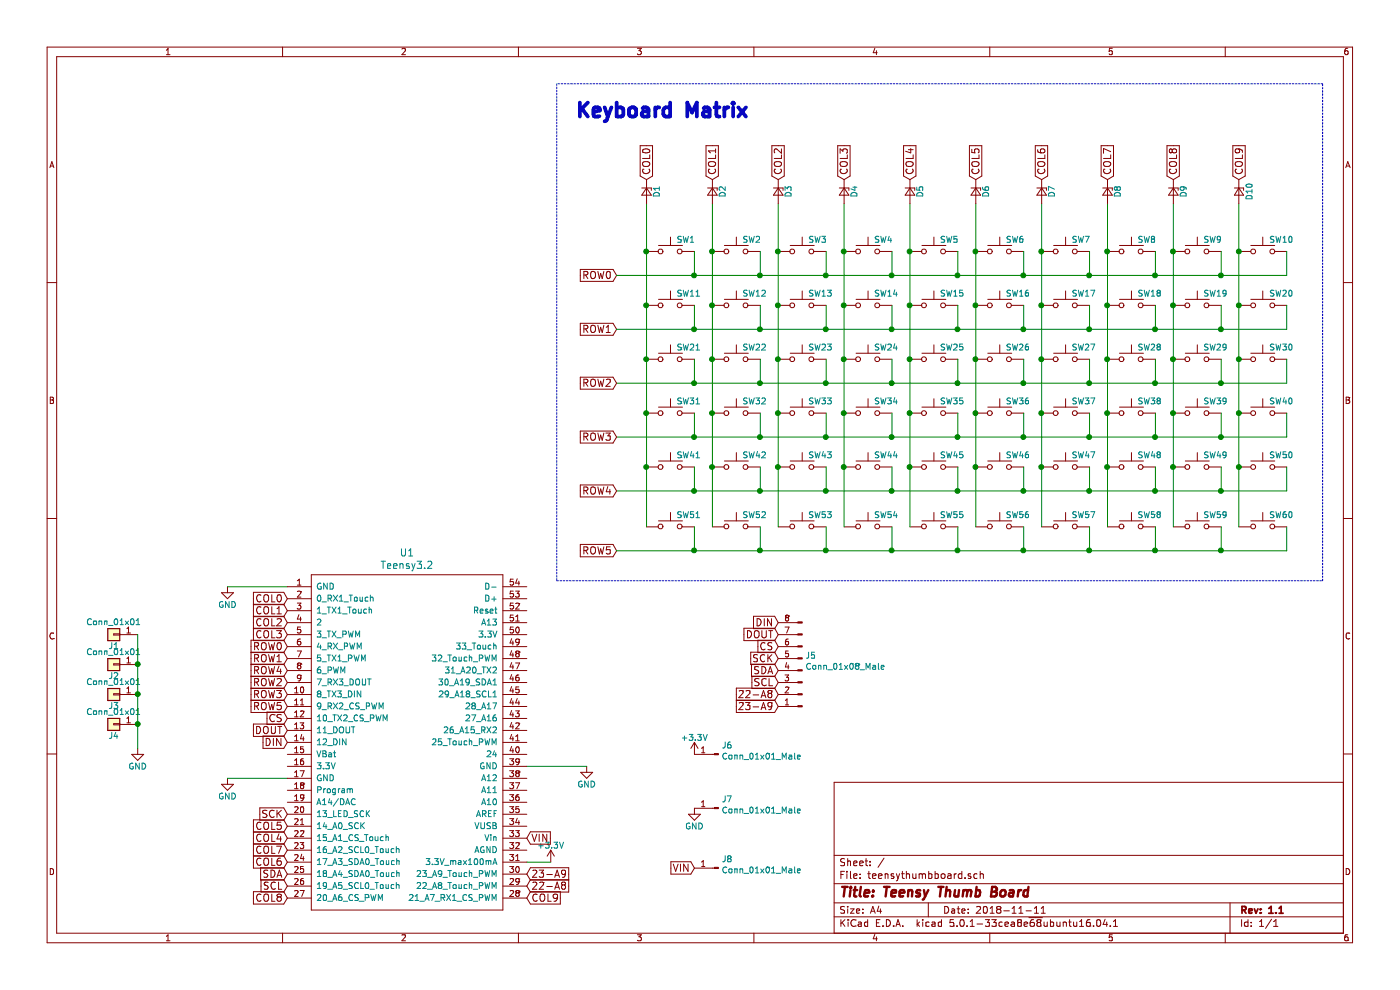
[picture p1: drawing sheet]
EESchema Schematic File Version 4
LIBS:teensythumbboard-cache
EELAYER 26 0
EELAYER END
$Descr A4 11693 8268
encoding utf-8
Sheet 1 1
Title "Teensy Thumb Board"
Date "2018-11-11"
Rev "1.1"
Comp ""
Comment1 ""
Comment2 ""
Comment3 ""
Comment4 ""
$EndDescr
$Comp
L teensythumbboard-rescue:SW_Push SW1
U 1 1
P 5600 2100
F 0 "SW1" H 5650 2200 50  0000 L CNN
F 1 "SW_Push" H 5600 2040 50  0001 C CNN
F 2 "Buttons_Switches_THT:SW_PUSH_6mm" H 5600 2300 50  0001 C CNN
F 3 "" H 5600 2300 50  0001 C CNN
	1    5600 2100
	1    0    0    -1  
$EndComp
$Comp
L teensythumbboard-rescue:SW_Push SW2
U 1 1
P 6150 2100
F 0 "SW2" H 6200 2200 50  0000 L CNN
F 1 "SW_Push" H 6150 2040 50  0001 C CNN
F 2 "Buttons_Switches_THT:SW_PUSH_6mm" H 6150 2300 50  0001 C CNN
F 3 "" H 6150 2300 50  0001 C CNN
	1    6150 2100
	1    0    0    -1  
$EndComp
$Comp
L teensythumbboard-rescue:SW_Push SW3
U 1 1
P 6700 2100
F 0 "SW3" H 6750 2200 50  0000 L CNN
F 1 "SW_Push" H 6700 2040 50  0001 C CNN
F 2 "Buttons_Switches_THT:SW_PUSH_6mm" H 6700 2300 50  0001 C CNN
F 3 "" H 6700 2300 50  0001 C CNN
	1    6700 2100
	1    0    0    -1  
$EndComp
$Comp
L teensythumbboard-rescue:SW_Push SW4
U 1 1
P 7250 2100
F 0 "SW4" H 7300 2200 50  0000 L CNN
F 1 "SW_Push" H 7250 2040 50  0001 C CNN
F 2 "Buttons_Switches_THT:SW_PUSH_6mm" H 7250 2300 50  0001 C CNN
F 3 "" H 7250 2300 50  0001 C CNN
	1    7250 2100
	1    0    0    -1  
$EndComp
$Comp
L teensythumbboard-rescue:SW_Push SW5
U 1 1
P 7800 2100
F 0 "SW5" H 7850 2200 50  0000 L CNN
F 1 "SW_Push" H 7800 2040 50  0001 C CNN
F 2 "Buttons_Switches_THT:SW_PUSH_6mm" H 7800 2300 50  0001 C CNN
F 3 "" H 7800 2300 50  0001 C CNN
	1    7800 2100
	1    0    0    -1  
$EndComp
$Comp
L teensythumbboard-rescue:SW_Push SW6
U 1 1
P 8350 2100
F 0 "SW6" H 8400 2200 50  0000 L CNN
F 1 "SW_Push" H 8350 2040 50  0001 C CNN
F 2 "Buttons_Switches_THT:SW_PUSH_6mm" H 8350 2300 50  0001 C CNN
F 3 "" H 8350 2300 50  0001 C CNN
	1    8350 2100
	1    0    0    -1  
$EndComp
$Comp
L teensythumbboard-rescue:SW_Push SW7
U 1 1
P 8900 2100
F 0 "SW7" H 8950 2200 50  0000 L CNN
F 1 "SW_Push" H 8900 2040 50  0001 C CNN
F 2 "Buttons_Switches_THT:SW_PUSH_6mm" H 8900 2300 50  0001 C CNN
F 3 "" H 8900 2300 50  0001 C CNN
	1    8900 2100
	1    0    0    -1  
$EndComp
$Comp
L teensythumbboard-rescue:SW_Push SW8
U 1 1
P 9450 2100
F 0 "SW8" H 9500 2200 50  0000 L CNN
F 1 "SW_Push" H 9450 2040 50  0001 C CNN
F 2 "Buttons_Switches_THT:SW_PUSH_6mm" H 9450 2300 50  0001 C CNN
F 3 "" H 9450 2300 50  0001 C CNN
	1    9450 2100
	1    0    0    -1  
$EndComp
$Comp
L teensythumbboard-rescue:SW_Push SW9
U 1 1
P 10000 2100
F 0 "SW9" H 10050 2200 50  0000 L CNN
F 1 "SW_Push" H 10000 2040 50  0001 C CNN
F 2 "Buttons_Switches_THT:SW_PUSH_6mm" H 10000 2300 50  0001 C CNN
F 3 "" H 10000 2300 50  0001 C CNN
	1    10000 2100
	1    0    0    -1  
$EndComp
$Comp
L teensythumbboard-rescue:SW_Push SW10
U 1 1
P 10550 2100
F 0 "SW10" H 10600 2200 50  0000 L CNN
F 1 "SW_Push" H 10550 2040 50  0001 C CNN
F 2 "Buttons_Switches_THT:SW_PUSH_6mm" H 10550 2300 50  0001 C CNN
F 3 "" H 10550 2300 50  0001 C CNN
	1    10550 2100
	1    0    0    -1  
$EndComp
$Comp
L teensythumbboard-rescue:SW_Push SW11
U 1 1
P 5600 2550
F 0 "SW11" H 5650 2650 50  0000 L CNN
F 1 "SW_Push" H 5600 2490 50  0001 C CNN
F 2 "Buttons_Switches_THT:SW_PUSH_6mm" H 5600 2750 50  0001 C CNN
F 3 "" H 5600 2750 50  0001 C CNN
	1    5600 2550
	1    0    0    -1  
$EndComp
$Comp
L teensythumbboard-rescue:SW_Push SW12
U 1 1
P 6150 2550
F 0 "SW12" H 6200 2650 50  0000 L CNN
F 1 "SW_Push" H 6150 2490 50  0001 C CNN
F 2 "Buttons_Switches_THT:SW_PUSH_6mm" H 6150 2750 50  0001 C CNN
F 3 "" H 6150 2750 50  0001 C CNN
	1    6150 2550
	1    0    0    -1  
$EndComp
$Comp
L teensythumbboard-rescue:SW_Push SW13
U 1 1
P 6700 2550
F 0 "SW13" H 6750 2650 50  0000 L CNN
F 1 "SW_Push" H 6700 2490 50  0001 C CNN
F 2 "Buttons_Switches_THT:SW_PUSH_6mm" H 6700 2750 50  0001 C CNN
F 3 "" H 6700 2750 50  0001 C CNN
	1    6700 2550
	1    0    0    -1  
$EndComp
$Comp
L teensythumbboard-rescue:SW_Push SW14
U 1 1
P 7250 2550
F 0 "SW14" H 7300 2650 50  0000 L CNN
F 1 "SW_Push" H 7250 2490 50  0001 C CNN
F 2 "Buttons_Switches_THT:SW_PUSH_6mm" H 7250 2750 50  0001 C CNN
F 3 "" H 7250 2750 50  0001 C CNN
	1    7250 2550
	1    0    0    -1  
$EndComp
$Comp
L teensythumbboard-rescue:SW_Push SW15
U 1 1
P 7800 2550
F 0 "SW15" H 7850 2650 50  0000 L CNN
F 1 "SW_Push" H 7800 2490 50  0001 C CNN
F 2 "Buttons_Switches_THT:SW_PUSH_6mm" H 7800 2750 50  0001 C CNN
F 3 "" H 7800 2750 50  0001 C CNN
	1    7800 2550
	1    0    0    -1  
$EndComp
$Comp
L teensythumbboard-rescue:SW_Push SW16
U 1 1
P 8350 2550
F 0 "SW16" H 8400 2650 50  0000 L CNN
F 1 "SW_Push" H 8350 2490 50  0001 C CNN
F 2 "Buttons_Switches_THT:SW_PUSH_6mm" H 8350 2750 50  0001 C CNN
F 3 "" H 8350 2750 50  0001 C CNN
	1    8350 2550
	1    0    0    -1  
$EndComp
$Comp
L teensythumbboard-rescue:SW_Push SW17
U 1 1
P 8900 2550
F 0 "SW17" H 8950 2650 50  0000 L CNN
F 1 "SW_Push" H 8900 2490 50  0001 C CNN
F 2 "Buttons_Switches_THT:SW_PUSH_6mm" H 8900 2750 50  0001 C CNN
F 3 "" H 8900 2750 50  0001 C CNN
	1    8900 2550
	1    0    0    -1  
$EndComp
$Comp
L teensythumbboard-rescue:SW_Push SW18
U 1 1
P 9450 2550
F 0 "SW18" H 9500 2650 50  0000 L CNN
F 1 "SW_Push" H 9450 2490 50  0001 C CNN
F 2 "Buttons_Switches_THT:SW_PUSH_6mm" H 9450 2750 50  0001 C CNN
F 3 "" H 9450 2750 50  0001 C CNN
	1    9450 2550
	1    0    0    -1  
$EndComp
$Comp
L teensythumbboard-rescue:SW_Push SW19
U 1 1
P 10000 2550
F 0 "SW19" H 10050 2650 50  0000 L CNN
F 1 "SW_Push" H 10000 2490 50  0001 C CNN
F 2 "Buttons_Switches_THT:SW_PUSH_6mm" H 10000 2750 50  0001 C CNN
F 3 "" H 10000 2750 50  0001 C CNN
	1    10000 2550
	1    0    0    -1  
$EndComp
$Comp
L teensythumbboard-rescue:SW_Push SW20
U 1 1
P 10550 2550
F 0 "SW20" H 10600 2650 50  0000 L CNN
F 1 "SW_Push" H 10550 2490 50  0001 C CNN
F 2 "Buttons_Switches_THT:SW_PUSH_6mm" H 10550 2750 50  0001 C CNN
F 3 "" H 10550 2750 50  0001 C CNN
	1    10550 2550
	1    0    0    -1  
$EndComp
$Comp
L teensythumbboard-rescue:SW_Push SW21
U 1 1
P 5600 3000
F 0 "SW21" H 5650 3100 50  0000 L CNN
F 1 "SW_Push" H 5600 2940 50  0001 C CNN
F 2 "Buttons_Switches_THT:SW_PUSH_6mm" H 5600 3200 50  0001 C CNN
F 3 "" H 5600 3200 50  0001 C CNN
	1    5600 3000
	1    0    0    -1  
$EndComp
$Comp
L teensythumbboard-rescue:SW_Push SW22
U 1 1
P 6150 3000
F 0 "SW22" H 6200 3100 50  0000 L CNN
F 1 "SW_Push" H 6150 2940 50  0001 C CNN
F 2 "Buttons_Switches_THT:SW_PUSH_6mm" H 6150 3200 50  0001 C CNN
F 3 "" H 6150 3200 50  0001 C CNN
	1    6150 3000
	1    0    0    -1  
$EndComp
$Comp
L teensythumbboard-rescue:SW_Push SW23
U 1 1
P 6700 3000
F 0 "SW23" H 6750 3100 50  0000 L CNN
F 1 "SW_Push" H 6700 2940 50  0001 C CNN
F 2 "Buttons_Switches_THT:SW_PUSH_6mm" H 6700 3200 50  0001 C CNN
F 3 "" H 6700 3200 50  0001 C CNN
	1    6700 3000
	1    0    0    -1  
$EndComp
$Comp
L teensythumbboard-rescue:SW_Push SW24
U 1 1
P 7250 3000
F 0 "SW24" H 7300 3100 50  0000 L CNN
F 1 "SW_Push" H 7250 2940 50  0001 C CNN
F 2 "Buttons_Switches_THT:SW_PUSH_6mm" H 7250 3200 50  0001 C CNN
F 3 "" H 7250 3200 50  0001 C CNN
	1    7250 3000
	1    0    0    -1  
$EndComp
$Comp
L teensythumbboard-rescue:SW_Push SW25
U 1 1
P 7800 3000
F 0 "SW25" H 7850 3100 50  0000 L CNN
F 1 "SW_Push" H 7800 2940 50  0001 C CNN
F 2 "Buttons_Switches_THT:SW_PUSH_6mm" H 7800 3200 50  0001 C CNN
F 3 "" H 7800 3200 50  0001 C CNN
	1    7800 3000
	1    0    0    -1  
$EndComp
$Comp
L teensythumbboard-rescue:SW_Push SW26
U 1 1
P 8350 3000
F 0 "SW26" H 8400 3100 50  0000 L CNN
F 1 "SW_Push" H 8350 2940 50  0001 C CNN
F 2 "Buttons_Switches_THT:SW_PUSH_6mm" H 8350 3200 50  0001 C CNN
F 3 "" H 8350 3200 50  0001 C CNN
	1    8350 3000
	1    0    0    -1  
$EndComp
$Comp
L teensythumbboard-rescue:SW_Push SW27
U 1 1
P 8900 3000
F 0 "SW27" H 8950 3100 50  0000 L CNN
F 1 "SW_Push" H 8900 2940 50  0001 C CNN
F 2 "Buttons_Switches_THT:SW_PUSH_6mm" H 8900 3200 50  0001 C CNN
F 3 "" H 8900 3200 50  0001 C CNN
	1    8900 3000
	1    0    0    -1  
$EndComp
$Comp
L teensythumbboard-rescue:SW_Push SW28
U 1 1
P 9450 3000
F 0 "SW28" H 9500 3100 50  0000 L CNN
F 1 "SW_Push" H 9450 2940 50  0001 C CNN
F 2 "Buttons_Switches_THT:SW_PUSH_6mm" H 9450 3200 50  0001 C CNN
F 3 "" H 9450 3200 50  0001 C CNN
	1    9450 3000
	1    0    0    -1  
$EndComp
$Comp
L teensythumbboard-rescue:SW_Push SW29
U 1 1
P 10000 3000
F 0 "SW29" H 10050 3100 50  0000 L CNN
F 1 "SW_Push" H 10000 2940 50  0001 C CNN
F 2 "Buttons_Switches_THT:SW_PUSH_6mm" H 10000 3200 50  0001 C CNN
F 3 "" H 10000 3200 50  0001 C CNN
	1    10000 3000
	1    0    0    -1  
$EndComp
$Comp
L teensythumbboard-rescue:SW_Push SW30
U 1 1
P 10550 3000
F 0 "SW30" H 10600 3100 50  0000 L CNN
F 1 "SW_Push" H 10550 2940 50  0001 C CNN
F 2 "Buttons_Switches_THT:SW_PUSH_6mm" H 10550 3200 50  0001 C CNN
F 3 "" H 10550 3200 50  0001 C CNN
	1    10550 3000
	1    0    0    -1  
$EndComp
$Comp
L teensythumbboard-rescue:SW_Push SW31
U 1 1
P 5600 3450
F 0 "SW31" H 5650 3550 50  0000 L CNN
F 1 "SW_Push" H 5600 3390 50  0001 C CNN
F 2 "Buttons_Switches_THT:SW_PUSH_6mm" H 5600 3650 50  0001 C CNN
F 3 "" H 5600 3650 50  0001 C CNN
	1    5600 3450
	1    0    0    -1  
$EndComp
$Comp
L teensythumbboard-rescue:SW_Push SW32
U 1 1
P 6150 3450
F 0 "SW32" H 6200 3550 50  0000 L CNN
F 1 "SW_Push" H 6150 3390 50  0001 C CNN
F 2 "Buttons_Switches_THT:SW_PUSH_6mm" H 6150 3650 50  0001 C CNN
F 3 "" H 6150 3650 50  0001 C CNN
	1    6150 3450
	1    0    0    -1  
$EndComp
$Comp
L teensythumbboard-rescue:SW_Push SW33
U 1 1
P 6700 3450
F 0 "SW33" H 6750 3550 50  0000 L CNN
F 1 "SW_Push" H 6700 3390 50  0001 C CNN
F 2 "Buttons_Switches_THT:SW_PUSH_6mm" H 6700 3650 50  0001 C CNN
F 3 "" H 6700 3650 50  0001 C CNN
	1    6700 3450
	1    0    0    -1  
$EndComp
$Comp
L teensythumbboard-rescue:SW_Push SW34
U 1 1
P 7250 3450
F 0 "SW34" H 7300 3550 50  0000 L CNN
F 1 "SW_Push" H 7250 3390 50  0001 C CNN
F 2 "Buttons_Switches_THT:SW_PUSH_6mm" H 7250 3650 50  0001 C CNN
F 3 "" H 7250 3650 50  0001 C CNN
	1    7250 3450
	1    0    0    -1  
$EndComp
$Comp
L teensythumbboard-rescue:SW_Push SW35
U 1 1
P 7800 3450
F 0 "SW35" H 7850 3550 50  0000 L CNN
F 1 "SW_Push" H 7800 3390 50  0001 C CNN
F 2 "Buttons_Switches_THT:SW_PUSH_6mm" H 7800 3650 50  0001 C CNN
F 3 "" H 7800 3650 50  0001 C CNN
	1    7800 3450
	1    0    0    -1  
$EndComp
$Comp
L teensythumbboard-rescue:SW_Push SW36
U 1 1
P 8350 3450
F 0 "SW36" H 8400 3550 50  0000 L CNN
F 1 "SW_Push" H 8350 3390 50  0001 C CNN
F 2 "Buttons_Switches_THT:SW_PUSH_6mm" H 8350 3650 50  0001 C CNN
F 3 "" H 8350 3650 50  0001 C CNN
	1    8350 3450
	1    0    0    -1  
$EndComp
$Comp
L teensythumbboard-rescue:SW_Push SW37
U 1 1
P 8900 3450
F 0 "SW37" H 8950 3550 50  0000 L CNN
F 1 "SW_Push" H 8900 3390 50  0001 C CNN
F 2 "Buttons_Switches_THT:SW_PUSH_6mm" H 8900 3650 50  0001 C CNN
F 3 "" H 8900 3650 50  0001 C CNN
	1    8900 3450
	1    0    0    -1  
$EndComp
$Comp
L teensythumbboard-rescue:SW_Push SW38
U 1 1
P 9450 3450
F 0 "SW38" H 9500 3550 50  0000 L CNN
F 1 "SW_Push" H 9450 3390 50  0001 C CNN
F 2 "Buttons_Switches_THT:SW_PUSH_6mm" H 9450 3650 50  0001 C CNN
F 3 "" H 9450 3650 50  0001 C CNN
	1    9450 3450
	1    0    0    -1  
$EndComp
$Comp
L teensythumbboard-rescue:SW_Push SW39
U 1 1
P 10000 3450
F 0 "SW39" H 10050 3550 50  0000 L CNN
F 1 "SW_Push" H 10000 3390 50  0001 C CNN
F 2 "Buttons_Switches_THT:SW_PUSH_6mm" H 10000 3650 50  0001 C CNN
F 3 "" H 10000 3650 50  0001 C CNN
	1    10000 3450
	1    0    0    -1  
$EndComp
$Comp
L teensythumbboard-rescue:SW_Push SW40
U 1 1
P 10550 3450
F 0 "SW40" H 10600 3550 50  0000 L CNN
F 1 "SW_Push" H 10550 3390 50  0001 C CNN
F 2 "Buttons_Switches_THT:SW_PUSH_6mm" H 10550 3650 50  0001 C CNN
F 3 "" H 10550 3650 50  0001 C CNN
	1    10550 3450
	1    0    0    -1  
$EndComp
$Comp
L teensythumbboard-rescue:SW_Push SW41
U 1 1
P 5600 3900
F 0 "SW41" H 5650 4000 50  0000 L CNN
F 1 "SW_Push" H 5600 3840 50  0001 C CNN
F 2 "Buttons_Switches_THT:SW_PUSH_6mm" H 5600 4100 50  0001 C CNN
F 3 "" H 5600 4100 50  0001 C CNN
	1    5600 3900
	1    0    0    -1  
$EndComp
$Comp
L teensythumbboard-rescue:SW_Push SW42
U 1 1
P 6150 3900
F 0 "SW42" H 6200 4000 50  0000 L CNN
F 1 "SW_Push" H 6150 3840 50  0001 C CNN
F 2 "Buttons_Switches_THT:SW_PUSH_6mm" H 6150 4100 50  0001 C CNN
F 3 "" H 6150 4100 50  0001 C CNN
	1    6150 3900
	1    0    0    -1  
$EndComp
$Comp
L teensythumbboard-rescue:SW_Push SW43
U 1 1
P 6700 3900
F 0 "SW43" H 6750 4000 50  0000 L CNN
F 1 "SW_Push" H 6700 3840 50  0001 C CNN
F 2 "Buttons_Switches_THT:SW_PUSH_6mm" H 6700 4100 50  0001 C CNN
F 3 "" H 6700 4100 50  0001 C CNN
	1    6700 3900
	1    0    0    -1  
$EndComp
$Comp
L teensythumbboard-rescue:SW_Push SW44
U 1 1
P 7250 3900
F 0 "SW44" H 7300 4000 50  0000 L CNN
F 1 "SW_Push" H 7250 3840 50  0001 C CNN
F 2 "Buttons_Switches_THT:SW_PUSH_6mm" H 7250 4100 50  0001 C CNN
F 3 "" H 7250 4100 50  0001 C CNN
	1    7250 3900
	1    0    0    -1  
$EndComp
$Comp
L teensythumbboard-rescue:SW_Push SW45
U 1 1
P 7800 3900
F 0 "SW45" H 7850 4000 50  0000 L CNN
F 1 "SW_Push" H 7800 3840 50  0001 C CNN
F 2 "Buttons_Switches_THT:SW_PUSH_6mm" H 7800 4100 50  0001 C CNN
F 3 "" H 7800 4100 50  0001 C CNN
	1    7800 3900
	1    0    0    -1  
$EndComp
$Comp
L teensythumbboard-rescue:SW_Push SW46
U 1 1
P 8350 3900
F 0 "SW46" H 8400 4000 50  0000 L CNN
F 1 "SW_Push" H 8350 3840 50  0001 C CNN
F 2 "Buttons_Switches_THT:SW_PUSH_6mm" H 8350 4100 50  0001 C CNN
F 3 "" H 8350 4100 50  0001 C CNN
	1    8350 3900
	1    0    0    -1  
$EndComp
$Comp
L teensythumbboard-rescue:SW_Push SW47
U 1 1
P 8900 3900
F 0 "SW47" H 8950 4000 50  0000 L CNN
F 1 "SW_Push" H 8900 3840 50  0001 C CNN
F 2 "Buttons_Switches_THT:SW_PUSH_6mm" H 8900 4100 50  0001 C CNN
F 3 "" H 8900 4100 50  0001 C CNN
	1    8900 3900
	1    0    0    -1  
$EndComp
$Comp
L teensythumbboard-rescue:SW_Push SW48
U 1 1
P 9450 3900
F 0 "SW48" H 9500 4000 50  0000 L CNN
F 1 "SW_Push" H 9450 3840 50  0001 C CNN
F 2 "Buttons_Switches_THT:SW_PUSH_6mm" H 9450 4100 50  0001 C CNN
F 3 "" H 9450 4100 50  0001 C CNN
	1    9450 3900
	1    0    0    -1  
$EndComp
$Comp
L teensythumbboard-rescue:SW_Push SW49
U 1 1
P 10000 3900
F 0 "SW49" H 10050 4000 50  0000 L CNN
F 1 "SW_Push" H 10000 3840 50  0001 C CNN
F 2 "Buttons_Switches_THT:SW_PUSH_6mm" H 10000 4100 50  0001 C CNN
F 3 "" H 10000 4100 50  0001 C CNN
	1    10000 3900
	1    0    0    -1  
$EndComp
$Comp
L teensythumbboard-rescue:SW_Push SW50
U 1 1
P 10550 3900
F 0 "SW50" H 10600 4000 50  0000 L CNN
F 1 "SW_Push" H 10550 3840 50  0001 C CNN
F 2 "Buttons_Switches_THT:SW_PUSH_6mm" H 10550 4100 50  0001 C CNN
F 3 "" H 10550 4100 50  0001 C CNN
	1    10550 3900
	1    0    0    -1  
$EndComp
Text GLabel 5400 1500 1    60   Input ~ 0
COL0
Text GLabel 5950 1500 1    60   Input ~ 0
COL1
Text GLabel 6500 1500 1    60   Input ~ 0
COL2
Text GLabel 7050 1500 1    60   Input ~ 0
COL3
Text GLabel 7600 1500 1    60   Input ~ 0
COL4
Text GLabel 8150 1500 1    60   Input ~ 0
COL5
Text GLabel 8700 1500 1    60   Input ~ 0
COL6
Text GLabel 9250 1500 1    60   Input ~ 0
COL7
Text GLabel 9800 1500 1    60   Input ~ 0
COL8
Text GLabel 10350 1500 1    60   Input ~ 0
COL9
Text GLabel 5150 2300 0    60   Input ~ 0
ROW0
Text GLabel 5150 2750 0    60   Input ~ 0
ROW1
Text GLabel 5150 3200 0    60   Input ~ 0
ROW2
Text GLabel 5150 3650 0    60   Input ~ 0
ROW3
Text GLabel 5150 4100 0    60   Input ~ 0
ROW4
Text Notes 4800 1000 0    118  ~ 24
Keyboard Matrix
$Comp
L teensythumbboard-rescue:Conn_01x01 J1
U 1 1
P 950 5300
F 0 "J1" H 950 5400 50  0000 C CNN
F 1 "Conn_01x01" H 950 5200 50  0000 C CNN
F 2 "anthonydigirolamo:2.5MountingHole" H 950 5300 50  0001 C CNN
F 3 "" H 950 5300 50  0001 C CNN
	1    950  5300
	-1   0    0    1   
$EndComp
$Comp
L teensythumbboard-rescue:Conn_01x01 J2
U 1 1
P 950 5550
F 0 "J2" H 950 5650 50  0000 C CNN
F 1 "Conn_01x01" H 950 5450 50  0000 C CNN
F 2 "anthonydigirolamo:2.5MountingHole" H 950 5550 50  0001 C CNN
F 3 "" H 950 5550 50  0001 C CNN
	1    950  5550
	-1   0    0    1   
$EndComp
$Comp
L teensythumbboard-rescue:Conn_01x01 J3
U 1 1
P 950 5800
F 0 "J3" H 950 5900 50  0000 C CNN
F 1 "Conn_01x01" H 950 5700 50  0000 C CNN
F 2 "anthonydigirolamo:2.5MountingHole" H 950 5800 50  0001 C CNN
F 3 "" H 950 5800 50  0001 C CNN
	1    950  5800
	-1   0    0    1   
$EndComp
$Comp
L teensythumbboard-rescue:Conn_01x01 J4
U 1 1
P 950 6050
F 0 "J4" H 950 6150 50  0000 C CNN
F 1 "Conn_01x01" H 950 5950 50  0000 C CNN
F 2 "anthonydigirolamo:2.5MountingHole" H 950 6050 50  0001 C CNN
F 3 "" H 950 6050 50  0001 C CNN
	1    950  6050
	-1   0    0    1   
$EndComp
$Comp
L power:GND #PWR03
U 1 1
P 1150 6250
F 0 "#PWR03" H 1150 6000 50  0001 C CNN
F 1 "GND" H 1150 6100 50  0000 C CNN
F 2 "" H 1150 6250 50  0001 C CNN
F 3 "" H 1150 6250 50  0001 C CNN
	1    1150 6250
	1    0    0    -1  
$EndComp
$Comp
L teensythumbboard-rescue:SW_Push SW51
U 1 1
P 5600 4400
F 0 "SW51" H 5650 4500 50  0000 L CNN
F 1 "SW_Push" H 5600 4340 50  0001 C CNN
F 2 "Buttons_Switches_THT:SW_PUSH_6mm" H 5600 4600 50  0001 C CNN
F 3 "" H 5600 4600 50  0001 C CNN
	1    5600 4400
	1    0    0    -1  
$EndComp
$Comp
L teensythumbboard-rescue:SW_Push SW52
U 1 1
P 6150 4400
F 0 "SW52" H 6200 4500 50  0000 L CNN
F 1 "SW_Push" H 6150 4340 50  0001 C CNN
F 2 "Buttons_Switches_THT:SW_PUSH_6mm" H 6150 4600 50  0001 C CNN
F 3 "" H 6150 4600 50  0001 C CNN
	1    6150 4400
	1    0    0    -1  
$EndComp
$Comp
L teensythumbboard-rescue:SW_Push SW53
U 1 1
P 6700 4400
F 0 "SW53" H 6750 4500 50  0000 L CNN
F 1 "SW_Push" H 6700 4340 50  0001 C CNN
F 2 "Buttons_Switches_THT:SW_PUSH_6mm" H 6700 4600 50  0001 C CNN
F 3 "" H 6700 4600 50  0001 C CNN
	1    6700 4400
	1    0    0    -1  
$EndComp
$Comp
L teensythumbboard-rescue:SW_Push SW54
U 1 1
P 7250 4400
F 0 "SW54" H 7300 4500 50  0000 L CNN
F 1 "SW_Push" H 7250 4340 50  0001 C CNN
F 2 "Buttons_Switches_THT:SW_PUSH_6mm" H 7250 4600 50  0001 C CNN
F 3 "" H 7250 4600 50  0001 C CNN
	1    7250 4400
	1    0    0    -1  
$EndComp
$Comp
L teensythumbboard-rescue:SW_Push SW55
U 1 1
P 7800 4400
F 0 "SW55" H 7850 4500 50  0000 L CNN
F 1 "SW_Push" H 7800 4340 50  0001 C CNN
F 2 "Buttons_Switches_THT:SW_PUSH_6mm" H 7800 4600 50  0001 C CNN
F 3 "" H 7800 4600 50  0001 C CNN
	1    7800 4400
	1    0    0    -1  
$EndComp
$Comp
L teensythumbboard-rescue:SW_Push SW56
U 1 1
P 8350 4400
F 0 "SW56" H 8400 4500 50  0000 L CNN
F 1 "SW_Push" H 8350 4340 50  0001 C CNN
F 2 "Buttons_Switches_THT:SW_PUSH_6mm" H 8350 4600 50  0001 C CNN
F 3 "" H 8350 4600 50  0001 C CNN
	1    8350 4400
	1    0    0    -1  
$EndComp
$Comp
L teensythumbboard-rescue:SW_Push SW57
U 1 1
P 8900 4400
F 0 "SW57" H 8950 4500 50  0000 L CNN
F 1 "SW_Push" H 8900 4340 50  0001 C CNN
F 2 "Buttons_Switches_THT:SW_PUSH_6mm" H 8900 4600 50  0001 C CNN
F 3 "" H 8900 4600 50  0001 C CNN
	1    8900 4400
	1    0    0    -1  
$EndComp
$Comp
L teensythumbboard-rescue:SW_Push SW58
U 1 1
P 9450 4400
F 0 "SW58" H 9500 4500 50  0000 L CNN
F 1 "SW_Push" H 9450 4340 50  0001 C CNN
F 2 "Buttons_Switches_THT:SW_PUSH_6mm" H 9450 4600 50  0001 C CNN
F 3 "" H 9450 4600 50  0001 C CNN
	1    9450 4400
	1    0    0    -1  
$EndComp
$Comp
L teensythumbboard-rescue:SW_Push SW59
U 1 1
P 10000 4400
F 0 "SW59" H 10050 4500 50  0000 L CNN
F 1 "SW_Push" H 10000 4340 50  0001 C CNN
F 2 "Buttons_Switches_THT:SW_PUSH_6mm" H 10000 4600 50  0001 C CNN
F 3 "" H 10000 4600 50  0001 C CNN
	1    10000 4400
	1    0    0    -1  
$EndComp
$Comp
L teensythumbboard-rescue:SW_Push SW60
U 1 1
P 10550 4400
F 0 "SW60" H 10600 4500 50  0000 L CNN
F 1 "SW_Push" H 10550 4340 50  0001 C CNN
F 2 "Buttons_Switches_THT:SW_PUSH_6mm" H 10550 4600 50  0001 C CNN
F 3 "" H 10550 4600 50  0001 C CNN
	1    10550 4400
	1    0    0    -1  
$EndComp
Text GLabel 5150 4600 0    60   Input ~ 0
ROW5
Wire Wire Line
	5400 1700 5400 2100
Connection ~ 5400 3450
Connection ~ 5400 3000
Connection ~ 5400 2550
Wire Wire Line
	5950 1700 5950 2100
Connection ~ 5950 3450
Connection ~ 5950 3000
Connection ~ 5950 2550
Wire Wire Line
	6500 1700 6500 2100
Connection ~ 6500 3450
Connection ~ 6500 3000
Connection ~ 6500 2550
Wire Wire Line
	7050 1700 7050 2100
Connection ~ 7050 3450
Connection ~ 7050 3000
Connection ~ 7050 2550
Wire Wire Line
	7600 1700 7600 2100
Connection ~ 7600 3450
Connection ~ 7600 3000
Connection ~ 7600 2550
Wire Wire Line
	8150 1700 8150 2100
Connection ~ 8150 3450
Connection ~ 8150 3000
Connection ~ 8150 2550
Wire Wire Line
	8700 1700 8700 2100
Connection ~ 8700 3450
Connection ~ 8700 3000
Connection ~ 8700 2550
Wire Wire Line
	9250 1700 9250 2100
Connection ~ 9250 3450
Connection ~ 9250 3000
Connection ~ 9250 2550
Wire Wire Line
	9800 1700 9800 2100
Connection ~ 9800 3450
Connection ~ 9800 3000
Connection ~ 9800 2550
Wire Wire Line
	10350 1700 10350 2100
Connection ~ 10350 3450
Connection ~ 10350 3000
Connection ~ 10350 2550
Connection ~ 5400 2100
Connection ~ 5950 2100
Connection ~ 6500 2100
Connection ~ 7050 2100
Connection ~ 7600 2100
Connection ~ 8150 2100
Connection ~ 8700 2100
Connection ~ 9250 2100
Connection ~ 9800 2100
Connection ~ 10350 2100
Wire Notes Line
	4650 700  4650 4850
Wire Notes Line
	4650 4850 11050 4850
Wire Notes Line
	11050 4850 11050 700 
Wire Notes Line
	11050 700  4650 700 
Wire Wire Line
	1150 5300 1150 5550
Connection ~ 1150 6050
Connection ~ 1150 5800
Connection ~ 1150 5550
Connection ~ 10350 3900
Connection ~ 9800 3900
Connection ~ 9250 3900
Connection ~ 8700 3900
Connection ~ 8150 3900
Connection ~ 7600 3900
Connection ~ 7050 3900
Connection ~ 6500 3900
Connection ~ 5950 3900
Connection ~ 5400 3900
$Comp
L power:GND #PWR06
U 1 1
P 1900 6500
F 0 "#PWR06" H 1900 6250 50  0001 C CNN
F 1 "GND" H 1900 6350 50  0000 C CNN
F 2 "" H 1900 6500 50  0001 C CNN
F 3 "" H 1900 6500 50  0001 C CNN
	1    1900 6500
	1    0    0    -1  
$EndComp
Wire Wire Line
	1900 6500 2400 6500
$Comp
L power:GND #PWR01
U 1 1
P 1900 4900
F 0 "#PWR01" H 1900 4650 50  0001 C CNN
F 1 "GND" H 1900 4750 50  0000 C CNN
F 2 "" H 1900 4900 50  0001 C CNN
F 3 "" H 1900 4900 50  0001 C CNN
	1    1900 4900
	1    0    0    -1  
$EndComp
Wire Wire Line
	1900 4900 2400 4900
$Comp
L power:GND #PWR05
U 1 1
P 4900 6400
F 0 "#PWR05" H 4900 6150 50  0001 C CNN
F 1 "GND" H 4900 6250 50  0000 C CNN
F 2 "" H 4900 6400 50  0001 C CNN
F 3 "" H 4900 6400 50  0001 C CNN
	1    4900 6400
	1    0    0    -1  
$EndComp
Text GLabel 2400 5400 0    60   Input ~ 0
ROW0
Text GLabel 2400 5500 0    60   Input ~ 0
ROW1
Text GLabel 2400 5700 0    60   Input ~ 0
ROW2
Text GLabel 2400 5800 0    60   Input ~ 0
ROW3
Text GLabel 2400 5600 0    60   Input ~ 0
ROW4
Text GLabel 2400 5900 0    60   Input ~ 0
ROW5
Wire Wire Line
	5400 3450 5400 3900
Wire Wire Line
	5400 3000 5400 3450
Wire Wire Line
	5400 2550 5400 3000
Wire Wire Line
	5950 3450 5950 3900
Wire Wire Line
	5950 3000 5950 3450
Wire Wire Line
	5950 2550 5950 3000
Wire Wire Line
	6500 3450 6500 3900
Wire Wire Line
	6500 3000 6500 3450
Wire Wire Line
	6500 2550 6500 3000
Wire Wire Line
	7050 3450 7050 3900
Wire Wire Line
	7050 3000 7050 3450
Wire Wire Line
	7050 2550 7050 3000
Wire Wire Line
	7600 3450 7600 3900
Wire Wire Line
	7600 3000 7600 3450
Wire Wire Line
	7600 2550 7600 3000
Wire Wire Line
	8150 3450 8150 3900
Wire Wire Line
	8150 3000 8150 3450
Wire Wire Line
	8150 2550 8150 3000
Wire Wire Line
	8700 3450 8700 3900
Wire Wire Line
	8700 3000 8700 3450
Wire Wire Line
	8700 2550 8700 3000
Wire Wire Line
	9250 3450 9250 3900
Wire Wire Line
	9250 3000 9250 3450
Wire Wire Line
	9250 2550 9250 3000
Wire Wire Line
	9800 3450 9800 3900
Wire Wire Line
	9800 3000 9800 3450
Wire Wire Line
	9800 2550 9800 3000
Wire Wire Line
	10350 3450 10350 3900
Wire Wire Line
	10350 3000 10350 3450
Wire Wire Line
	10350 2550 10350 3000
Wire Wire Line
	5400 2100 5400 2550
Wire Wire Line
	5950 2100 5950 2550
Wire Wire Line
	6500 2100 6500 2550
Wire Wire Line
	7050 2100 7050 2550
Wire Wire Line
	7600 2100 7600 2550
Wire Wire Line
	8150 2100 8150 2550
Wire Wire Line
	8700 2100 8700 2550
Wire Wire Line
	9250 2100 9250 2550
Wire Wire Line
	9800 2100 9800 2550
Wire Wire Line
	10350 2100 10350 2550
Wire Wire Line
	1150 6050 1150 6250
Wire Wire Line
	1150 5800 1150 6050
Wire Wire Line
	1150 5550 1150 5800
Wire Wire Line
	10350 3900 10350 4400
Wire Wire Line
	9800 3900 9800 4400
Wire Wire Line
	9250 3900 9250 4400
Wire Wire Line
	8700 3900 8700 4400
Wire Wire Line
	8150 3900 8150 4400
Wire Wire Line
	7600 3900 7600 4400
Wire Wire Line
	7050 3900 7050 4400
Wire Wire Line
	6500 3900 6500 4400
Wire Wire Line
	5950 3900 5950 4400
Wire Wire Line
	5400 3900 5400 4400
Text GLabel 2400 5000 0    60   Input ~ 0
COL0
Text GLabel 2400 5100 0    60   Input ~ 0
COL1
Text GLabel 2400 5200 0    60   Input ~ 0
COL2
Text GLabel 2400 5300 0    60   Input ~ 0
COL3
Text GLabel 2400 7000 0    60   Input ~ 0
COL4
Text GLabel 2400 6900 0    60   Input ~ 0
COL5
Text GLabel 2400 7200 0    60   Input ~ 0
COL6
Text GLabel 2400 7100 0    60   Input ~ 0
COL7
Text GLabel 2400 7500 0    60   Input ~ 0
COL8
Text GLabel 4400 7500 2    60   Input ~ 0
COL9
Wire Wire Line
	4400 6400 4900 6400
$Comp
L teensythumbboard-rescue:D_Zener_Small D10
U 1 1
P 10350 1600
F 0 "D10" H 10350 1690 50  0000 C CNN
F 1 "D_Zener_Small" H 10350 1510 50  0001 C CNN
F 2 "Diodes_THT:D_T-1_P5.08mm_Horizontal" V 10350 1600 50  0001 C CNN
F 3 "" V 10350 1600 50  0001 C CNN
	1    10350 1600
	0    1    1    0   
$EndComp
$Comp
L teensythumbboard-rescue:D_Zener_Small D9
U 1 1
P 9800 1600
F 0 "D9" H 9800 1690 50  0000 C CNN
F 1 "D_Zener_Small" H 9800 1510 50  0001 C CNN
F 2 "Diodes_THT:D_T-1_P5.08mm_Horizontal" V 9800 1600 50  0001 C CNN
F 3 "" V 9800 1600 50  0001 C CNN
	1    9800 1600
	0    1    1    0   
$EndComp
$Comp
L teensythumbboard-rescue:D_Zener_Small D8
U 1 1
P 9250 1600
F 0 "D8" H 9250 1690 50  0000 C CNN
F 1 "D_Zener_Small" H 9250 1510 50  0001 C CNN
F 2 "Diodes_THT:D_T-1_P5.08mm_Horizontal" V 9250 1600 50  0001 C CNN
F 3 "" V 9250 1600 50  0001 C CNN
	1    9250 1600
	0    1    1    0   
$EndComp
$Comp
L teensythumbboard-rescue:D_Zener_Small D7
U 1 1
P 8700 1600
F 0 "D7" H 8700 1690 50  0000 C CNN
F 1 "D_Zener_Small" H 8700 1510 50  0001 C CNN
F 2 "Diodes_THT:D_T-1_P5.08mm_Horizontal" V 8700 1600 50  0001 C CNN
F 3 "" V 8700 1600 50  0001 C CNN
	1    8700 1600
	0    1    1    0   
$EndComp
$Comp
L teensythumbboard-rescue:D_Zener_Small D6
U 1 1
P 8150 1600
F 0 "D6" H 8150 1690 50  0000 C CNN
F 1 "D_Zener_Small" H 8150 1510 50  0001 C CNN
F 2 "Diodes_THT:D_T-1_P5.08mm_Horizontal" V 8150 1600 50  0001 C CNN
F 3 "" V 8150 1600 50  0001 C CNN
	1    8150 1600
	0    1    1    0   
$EndComp
$Comp
L teensythumbboard-rescue:D_Zener_Small D5
U 1 1
P 7600 1600
F 0 "D5" H 7600 1690 50  0000 C CNN
F 1 "D_Zener_Small" H 7600 1510 50  0001 C CNN
F 2 "Diodes_THT:D_T-1_P5.08mm_Horizontal" V 7600 1600 50  0001 C CNN
F 3 "" V 7600 1600 50  0001 C CNN
	1    7600 1600
	0    1    1    0   
$EndComp
$Comp
L teensythumbboard-rescue:D_Zener_Small D4
U 1 1
P 7050 1600
F 0 "D4" H 7050 1690 50  0000 C CNN
F 1 "D_Zener_Small" H 7050 1510 50  0001 C CNN
F 2 "Diodes_THT:D_T-1_P5.08mm_Horizontal" V 7050 1600 50  0001 C CNN
F 3 "" V 7050 1600 50  0001 C CNN
	1    7050 1600
	0    1    1    0   
$EndComp
$Comp
L teensythumbboard-rescue:D_Zener_Small D1
U 1 1
P 5400 1600
F 0 "D1" H 5400 1690 50  0000 C CNN
F 1 "D_Zener_Small" H 5400 1510 50  0001 C CNN
F 2 "Diodes_THT:D_T-1_P5.08mm_Horizontal" V 5400 1600 50  0001 C CNN
F 3 "" V 5400 1600 50  0001 C CNN
	1    5400 1600
	0    1    1    0   
$EndComp
$Comp
L teensythumbboard-rescue:D_Zener_Small D2
U 1 1
P 5950 1600
F 0 "D2" H 5950 1690 50  0000 C CNN
F 1 "D_Zener_Small" H 5950 1510 50  0001 C CNN
F 2 "Diodes_THT:D_T-1_P5.08mm_Horizontal" V 5950 1600 50  0001 C CNN
F 3 "" V 5950 1600 50  0001 C CNN
	1    5950 1600
	0    1    1    0   
$EndComp
$Comp
L teensythumbboard-rescue:D_Zener_Small D3
U 1 1
P 6500 1600
F 0 "D3" H 6500 1690 50  0000 C CNN
F 1 "D_Zener_Small" H 6500 1510 50  0001 C CNN
F 2 "Diodes_THT:D_T-1_P5.08mm_Horizontal" V 6500 1600 50  0001 C CNN
F 3 "" V 6500 1600 50  0001 C CNN
	1    6500 1600
	0    1    1    0   
$EndComp
Wire Wire Line
	5150 4600 5800 4600
Wire Wire Line
	5800 4400 5800 4600
Connection ~ 5800 4600
Wire Wire Line
	5800 4600 6350 4600
Wire Wire Line
	6350 4400 6350 4600
Connection ~ 6350 4600
Wire Wire Line
	6350 4600 6900 4600
Wire Wire Line
	6900 4400 6900 4600
Connection ~ 6900 4600
Wire Wire Line
	6900 4600 7450 4600
Wire Wire Line
	7450 4400 7450 4600
Connection ~ 7450 4600
Wire Wire Line
	7450 4600 8000 4600
Wire Wire Line
	8000 4400 8000 4600
Connection ~ 8000 4600
Wire Wire Line
	8000 4600 8550 4600
Wire Wire Line
	8550 4400 8550 4600
Connection ~ 8550 4600
Wire Wire Line
	8550 4600 9100 4600
Wire Wire Line
	9100 4400 9100 4600
Connection ~ 9100 4600
Wire Wire Line
	9100 4600 9650 4600
Wire Wire Line
	9650 4400 9650 4600
Connection ~ 9650 4600
Wire Wire Line
	9650 4600 10200 4600
Wire Wire Line
	10200 4400 10200 4600
Connection ~ 10200 4600
Wire Wire Line
	10200 4600 10750 4600
Wire Wire Line
	10750 4400 10750 4600
Wire Wire Line
	5150 2300 5800 2300
Wire Wire Line
	5800 2100 5800 2300
Connection ~ 5800 2300
Wire Wire Line
	5800 2300 6350 2300
Wire Wire Line
	6350 2100 6350 2300
Connection ~ 6350 2300
Wire Wire Line
	6350 2300 6900 2300
Wire Wire Line
	6900 2100 6900 2300
Connection ~ 6900 2300
Wire Wire Line
	6900 2300 7450 2300
Wire Wire Line
	7450 2100 7450 2300
Connection ~ 7450 2300
Wire Wire Line
	7450 2300 8000 2300
Wire Wire Line
	8000 2100 8000 2300
Connection ~ 8000 2300
Wire Wire Line
	8000 2300 8550 2300
Wire Wire Line
	8550 2100 8550 2300
Connection ~ 8550 2300
Wire Wire Line
	8550 2300 9100 2300
Wire Wire Line
	9100 2100 9100 2300
Connection ~ 9100 2300
Wire Wire Line
	9100 2300 9650 2300
Wire Wire Line
	9650 2100 9650 2300
Connection ~ 9650 2300
Wire Wire Line
	9650 2300 10200 2300
Wire Wire Line
	10200 2100 10200 2300
Connection ~ 10200 2300
Wire Wire Line
	10200 2300 10750 2300
Wire Wire Line
	10750 2100 10750 2300
Wire Wire Line
	5150 2750 5800 2750
Wire Wire Line
	5800 2550 5800 2750
Connection ~ 5800 2750
Wire Wire Line
	5800 2750 6350 2750
Wire Wire Line
	6350 2550 6350 2750
Connection ~ 6350 2750
Wire Wire Line
	6350 2750 6900 2750
Wire Wire Line
	6900 2550 6900 2750
Connection ~ 6900 2750
Wire Wire Line
	6900 2750 7450 2750
Wire Wire Line
	7450 2550 7450 2750
Connection ~ 7450 2750
Wire Wire Line
	7450 2750 8000 2750
Wire Wire Line
	8000 2550 8000 2750
Connection ~ 8000 2750
Wire Wire Line
	8000 2750 8550 2750
Wire Wire Line
	8550 2550 8550 2750
Connection ~ 8550 2750
Wire Wire Line
	8550 2750 9100 2750
Wire Wire Line
	9100 2550 9100 2750
Connection ~ 9100 2750
Wire Wire Line
	9100 2750 9650 2750
Wire Wire Line
	9650 2550 9650 2750
Connection ~ 9650 2750
Wire Wire Line
	9650 2750 10200 2750
Wire Wire Line
	10200 2550 10200 2750
Connection ~ 10200 2750
Wire Wire Line
	10200 2750 10750 2750
Wire Wire Line
	10750 2550 10750 2750
Wire Wire Line
	5150 3200 5800 3200
Wire Wire Line
	5800 3000 5800 3200
Connection ~ 5800 3200
Wire Wire Line
	5800 3200 6350 3200
Wire Wire Line
	6350 3000 6350 3200
Connection ~ 6350 3200
Wire Wire Line
	6350 3200 6900 3200
Wire Wire Line
	6900 3000 6900 3200
Connection ~ 6900 3200
Wire Wire Line
	6900 3200 7450 3200
Wire Wire Line
	7450 3000 7450 3200
Connection ~ 7450 3200
Wire Wire Line
	7450 3200 8000 3200
Wire Wire Line
	8000 3000 8000 3200
Connection ~ 8000 3200
Wire Wire Line
	8000 3200 8550 3200
Wire Wire Line
	8550 3000 8550 3200
Connection ~ 8550 3200
Wire Wire Line
	8550 3200 9100 3200
Wire Wire Line
	9100 3000 9100 3200
Connection ~ 9100 3200
Wire Wire Line
	9100 3200 9650 3200
Wire Wire Line
	9650 3000 9650 3200
Connection ~ 9650 3200
Wire Wire Line
	9650 3200 10200 3200
Wire Wire Line
	10200 3000 10200 3200
Connection ~ 10200 3200
Wire Wire Line
	10200 3200 10750 3200
Wire Wire Line
	10750 3000 10750 3200
Wire Wire Line
	5150 3650 5800 3650
Wire Wire Line
	5800 3450 5800 3650
Connection ~ 5800 3650
Wire Wire Line
	5800 3650 6350 3650
Wire Wire Line
	6350 3450 6350 3650
Connection ~ 6350 3650
Wire Wire Line
	6350 3650 6900 3650
Wire Wire Line
	6900 3450 6900 3650
Connection ~ 6900 3650
Wire Wire Line
	6900 3650 7450 3650
Wire Wire Line
	7450 3450 7450 3650
Connection ~ 7450 3650
Wire Wire Line
	7450 3650 8000 3650
Wire Wire Line
	8000 3450 8000 3650
Connection ~ 8000 3650
Wire Wire Line
	8000 3650 8550 3650
Wire Wire Line
	8550 3450 8550 3650
Connection ~ 8550 3650
Wire Wire Line
	8550 3650 9100 3650
Wire Wire Line
	9100 3450 9100 3650
Connection ~ 9100 3650
Wire Wire Line
	9100 3650 9650 3650
Wire Wire Line
	9650 3450 9650 3650
Connection ~ 9650 3650
Wire Wire Line
	9650 3650 10200 3650
Wire Wire Line
	10200 3450 10200 3650
Connection ~ 10200 3650
Wire Wire Line
	10200 3650 10750 3650
Wire Wire Line
	10750 3450 10750 3650
Wire Wire Line
	5150 4100 5800 4100
Wire Wire Line
	5800 3900 5800 4100
Connection ~ 5800 4100
Wire Wire Line
	5800 4100 6350 4100
Wire Wire Line
	6350 3900 6350 4100
Connection ~ 6350 4100
Wire Wire Line
	6350 4100 6900 4100
Wire Wire Line
	6900 3900 6900 4100
Connection ~ 6900 4100
Wire Wire Line
	6900 4100 7450 4100
Wire Wire Line
	7450 3900 7450 4100
Connection ~ 7450 4100
Wire Wire Line
	7450 4100 8000 4100
Wire Wire Line
	8000 3900 8000 4100
Connection ~ 8000 4100
Wire Wire Line
	8000 4100 8550 4100
Wire Wire Line
	8550 3900 8550 4100
Connection ~ 8550 4100
Wire Wire Line
	8550 4100 9100 4100
Wire Wire Line
	9100 3900 9100 4100
Connection ~ 9100 4100
Wire Wire Line
	9100 4100 9650 4100
Wire Wire Line
	9650 3900 9650 4100
Connection ~ 9650 4100
Wire Wire Line
	9650 4100 10200 4100
Wire Wire Line
	10200 3900 10200 4100
Connection ~ 10200 4100
Wire Wire Line
	10200 4100 10750 4100
Wire Wire Line
	10750 3900 10750 4100
Text GLabel 2400 6000 0    60   Input ~ 0
CS
Text GLabel 2400 6100 0    60   Input ~ 0
DOUT
Text GLabel 2400 6200 0    60   Input ~ 0
DIN
Text GLabel 2400 6800 0    60   Input ~ 0
SCK
Text GLabel 2400 7300 0    60   Input ~ 0
SDA
Text GLabel 2400 7400 0    60   Input ~ 0
SCL
Text GLabel 4400 7400 2    60   Input ~ 0
22-A8
Text GLabel 4400 7300 2    60   Input ~ 0
23-A9
$Comp
L power:GND #PWR0101
U 1 1
P 5800 6750
F 0 "#PWR0101" H 5800 6500 50  0001 C CNN
F 1 "GND" H 5800 6600 50  0000 C CNN
F 2 "" H 5800 6750 50  0001 C CNN
F 3 "" H 5800 6750 50  0001 C CNN
	1    5800 6750
	1    0    0    -1  
$EndComp
$Comp
L teensy32:Teensy3.2 U1
U 1 1
P 3400 6200
F 0 "U1" H 3400 7787 60  0000 C CNN
F 1 "Teensy3.2" H 3400 7681 60  0000 C CNN
F 2 "teensy32:Teensy32_InnerProto" H 3400 5400 60  0001 C CNN
F 3 "" H 3400 5400 60  0000 C CNN
	1    3400 6200
	1    0    0    -1  
$EndComp
Text GLabel 6500 5400 0    60   Input ~ 0
CS
Text GLabel 6500 5300 0    60   Input ~ 0
DOUT
Text GLabel 6500 5200 0    60   Input ~ 0
DIN
Text GLabel 6500 5500 0    60   Input ~ 0
SCK
Text GLabel 6500 5600 0    60   Input ~ 0
SDA
Text GLabel 6500 5700 0    60   Input ~ 0
SCL
Text GLabel 6500 5900 0    60   Input ~ 0
23-A9
Text GLabel 6500 5800 0    60   Input ~ 0
22-A8
$Comp
L Connector:Conn_01x08_Male J5
U 1 1
P 6700 5600
F 0 "J5" H 6673 5480 50  0000 R CNN
F 1 "Conn_01x08_Male" H 6673 5571 50  0000 R CNN
F 2 "teensy32:PinSocket_1x08_P2.54mm_Vertical" H 6700 5600 50  0001 C CNN
F 3 "~" H 6700 5600 50  0001 C CNN
	1    6700 5600
	-1   0    0    1   
$EndComp
$Comp
L power:+3.3V #PWR07
U 1 1
P 5800 6300
F 0 "#PWR07" H 5800 6150 50  0001 C CNN
F 1 "+3.3V" H 5800 6440 50  0000 C CNN
F 2 "" H 5800 6300 50  0001 C CNN
F 3 "" H 5800 6300 50  0001 C CNN
	1    5800 6300
	1    0    0    -1  
$EndComp
$Comp
L power:+3.3V #PWR0102
U 1 1
P 4600 7200
F 0 "#PWR0102" H 4600 7050 50  0001 C CNN
F 1 "+3.3V" H 4600 7340 50  0000 C CNN
F 2 "" H 4600 7200 50  0001 C CNN
F 3 "" H 4600 7200 50  0001 C CNN
	1    4600 7200
	1    0    0    -1  
$EndComp
Wire Wire Line
	4400 7200 4600 7200
$Comp
L Connector:Conn_01x01_Male J6
U 1 1
P 6000 6300
F 0 "J6" H 5973 6230 50  0000 R CNN
F 1 "Conn_01x01_Male" H 5973 6321 50  0000 R CNN
F 2 "teensy32:PinHeader_1x01_P2.54mm_Vertical" H 6000 6300 50  0001 C CNN
F 3 "~" H 6000 6300 50  0001 C CNN
	1    6000 6300
	-1   0    0    1   
$EndComp
$Comp
L Connector:Conn_01x01_Male J7
U 1 1
P 6000 6750
F 0 "J7" H 5973 6680 50  0000 R CNN
F 1 "Conn_01x01_Male" H 5973 6771 50  0000 R CNN
F 2 "teensy32:PinHeader_1x01_P2.54mm_Vertical" H 6000 6750 50  0001 C CNN
F 3 "~" H 6000 6750 50  0001 C CNN
	1    6000 6750
	-1   0    0    1   
$EndComp
$Comp
L Connector:Conn_01x01_Male J8
U 1 1
P 6000 7250
F 0 "J8" H 5973 7180 50  0000 R CNN
F 1 "Conn_01x01_Male" H 5973 7271 50  0000 R CNN
F 2 "teensy32:PinHeader_1x01_P2.54mm_Vertical" H 6000 7250 50  0001 C CNN
F 3 "~" H 6000 7250 50  0001 C CNN
	1    6000 7250
	-1   0    0    1   
$EndComp
Text GLabel 4400 7000 2    60   Input ~ 0
VIN
Text GLabel 5800 7250 0    60   Input ~ 0
VIN
$EndSCHEMATC
